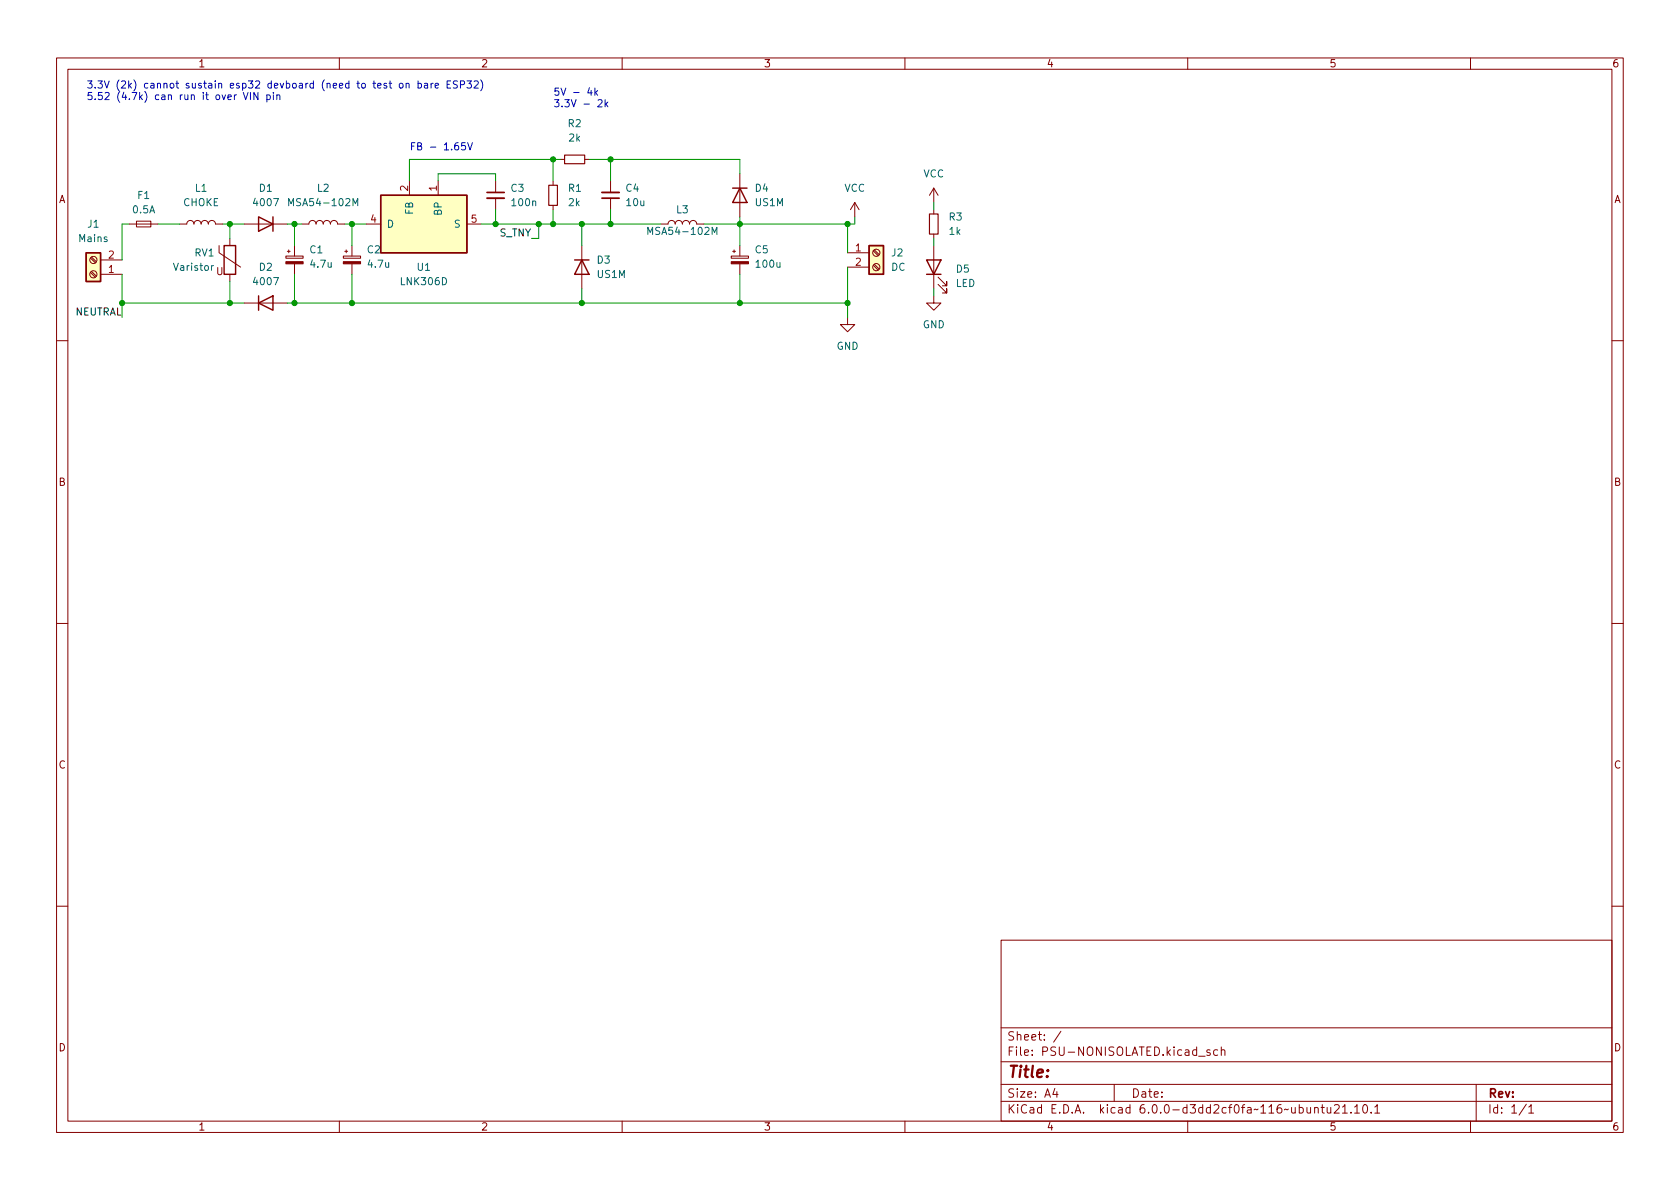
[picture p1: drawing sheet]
<svg xmlns="http://www.w3.org/2000/svg" width="297mm" height="210mm" viewBox="0 0 297 210" stroke-linecap="round" stroke-linejoin="round" font-family="sans-serif">
<g fill="none" stroke="#840000" stroke-width=".18">
<path d="M10 10.2h277v190.1h-277zM12 12.2h273v186.1h-273zM60 10.2v2M110 10.2v2M160 10.2v2M210 10.2v2M260 10.2v2M22.9 39.6h5M24.1 39.1h2.6v1h-2.6zM31.7 39.6h1.3a.64 .64 0 0 1 .7-.6 .64 .64 0 0 1 .6 .6 .64 .64 0 0 1 .6-.6 .64 .64 0 0 1 .7 .6 .64 .64 0 0 1 .6-.6 .64 .64 0 0 1 .6 .6 .64 .64 0 0 1 .7-.6 .64 .64 0 0 1 .6 .6h1.3M43.2 39.6h7.6M53.3 39.6h1.3a.64 .64 0 0 1 .6-.6 .64 .64 0 0 1 .7 .6 .64 .64 0 0 1 .6-.6 .64 .64 0 0 1 .6 .6 .64 .64 0 0 1 .7-.6 .64 .64 0 0 1 .6 .6 .64 .64 0 0 1 .7-.6 .64 .64 0 0 1 .6 .6h1.3"/>
<path d="M64.8 39.6h2.5M72.4 32v2.5M77.5 32v2.5M82.5 39.6h2.6M87.6 32v2M87.6 35v2.1M97.8 32v.8M97.8 36.3v.8M99.1 28.2h.7M103.4 28.2h.7M107.9 32v2M107.9 35v2.1"/>
<path d="M118.1 39.6a.64 .64 0 0 1 .6-.6 .64 .64 0 0 1 .7 .6 .64 .64 0 0 1 .6-.6 .64 .64 0 0 1 .6 .6 .64 .64 0 0 1 .7-.6 .64 .64 0 0 1 .6 .6 .64 .64 0 0 1 .7-.6 .64 .64 0 0 1 .6 .6M130.8 30.7v7.6M151.1 35.8l-.7 1.3M151.1 35.8v2.5M151.1 35.8l.8 1.3M165.1 33.3v2.5M165.1 37.1v.7M165.1 33.3l-.8 1.2M165.1 33.3l.8 1.2M16 45.6l.9 .9M16 48.2l.9 .8M16.2 45.5l.8 .8"/>
<path d="M16.2 48l.8 .8M17.8 48.5h3.8M17.8 46h3.8M38.7 43.4v1.3l3.8 2.5M40.6 42.2v1.2M40.6 48.5v1.3M43.2 53.6h7.6M50.5 45.3h3.1v.4h-3.1zM50.8 44.4h.5M51.1 44.2v.5M52.1 43.4v1.9M52.1 46.7v1.8"/>
<path d="M60.7 45.3h3.1v.4h-3.1zM61 44.4h.5M61.2 44.2v.5M62.2 43.4v1.9M62.2 46.7v1.8M102.9 43.4v7.6M129.3 45.3h3v.4h-3zM129.5 44.4h.5M129.8 44.2v.5M130.8 43.4v1.9M130.8 46.7v1.8M149.9 56.1v1.3h1.2l-1.2 1.3-1.3-1.3h1.3"/>
<path d="M149.9 44.7h3.8M149.9 47.2h3.8M154.4 46.9l.9 .8M154.4 44.4l.9 .8M154.6 46.7l.8 .9M154.6 44.2l.8 .8M165.1 52.3v1.3h1.3l-1.3 1.3-1.3-1.3h1.3M165.1 41.4v.8M165.1 43.4v7.6M165.9 50.3l1.5 1.5v-.8v.8h-.8M165.9 49l1.5 1.5v-.7v.7h-.8M10 60.2h2"/>
<path d="M285 60.2h2M10 110.2h2M285 110.2h2M10 160.2h2M177 166.3h108v32h-108zM285 160.2h2M60 198.3v2M110 198.3v2M160 198.3v2M177 194.8h108M177 191.8h108M177 187.8h108"/>
<path d="M177 181.8h108M186.5 192.5l-.4 1h1M186.9 193v1M187.6 182.4l-1.3 1.9M197 191.8v3M210 198.3v2M211.9 186.8h1.2M213.9 185.7l-.3-.1-.2 .2v.3l.5 .1v.4h-.5M215.3 185.7l-.4-.1-.3 .3v.4l.1 .3h.6M215.9 185.8l.2-.2 .4 .1 .1 .9M215.9 185.1v1.5M232.4 196l.2-.2 .4 .1 .1 .9"/>
<path d="M232.4 195.8v1M233.6 195.8h.5M233.8 195.3v1.3l.3 .2M234.6 195.8l.1 1h.4l.2-.1M235.3 195.8v1M235.9 195.5l.6-.2 .2 .2 .1 .3-.9 1h.9M237.4 195.8l.4-.5v1.5M237.4 196.8h.8M238.9 196.7v.1M239.5 195.8l.4-.5v1.5M239.5 196.8h.9M241.1 195.4l.2-.1a.81 .81 0 0 1 .6 .7 .81 .81 0 0 1-.3 .8h-.2a.81 .81 0 0 1-.5-.6 .81 .81 0 0 1 .2-.8z"/>
<path d="M242.4 196.7v.1M243.1 195.8l.4-.5v1.5M243.1 196.8h.8M260 198.3v2M261 191.8v6.5M269.9 195.3l-1.3 1.9M270.3 195.8l.4-.5v1.5M270.3 196.8h.9"/>
<circle cx="16.5" cy="48.5" r=".63"/>
<circle cx="16.5" cy="46" r=".63"/>
<circle cx="154.9" cy="44.7" r=".63"/>
<circle cx="154.9" cy="47.2" r=".63"/>
</g>
<g fill="#840000" stroke="#840000" stroke-width=".18">
<path d="M50.5 46.3h3.1v.4h-3.1z"/>
<path d="M129.3 46.3h3v.4h-3z"/>
<path d="M60.7 46.3h3.1v.4h-3.1z"/>
</g>
<path d="M97 32.8h1.6v3.5h-1.6zM99.8 27.4h3.6v1.6h-3.6zM164.3 37.8h1.6v3.6h-1.6z" fill="none" stroke="#840000" stroke-width=".2"/>
<path d="M86.1 35h3.1M106.4 34h3.1" fill="none" stroke="#840000" stroke-width=".33"/>
<path d="M86.1 34h3.1M106.4 35h3.1" fill="none" stroke="#840000" stroke-width=".3"/>
<g fill="none" stroke="#840000" stroke-width=".25">
<path d="M45.7 38.3l2.6 1.3-2.6 1.3zM48.3 38.3v2.6M67.3 34.5h15.2v10.2h-15.2zM129.5 33.3h2.6M130.8 33.3l1.3 2.5h-2.6zM15.2 44.7h2.6v5.1h-2.6zM39.6 43.4h2.1v5.1h-2.1zM45.7 53.6l2.6-1.3v2.6zM45.7 52.3v2.6M101.6 46h2.5M102.9 46l1.2 2.5h-2.5zM153.7 43.4h2.5v5.1h-2.5z"/>
<path d="M163.8 46h2.6l-1.3 2.5zM163.8 48.5h2.6"/>
</g>
<path d="M51 36.4v-1.3l.5 .9 .4-.9v1.3M62.4 36.4v-1.3l.4 .9 .5-.9v1.3M37.8 47l-.4 .2M114.5 41.5v-1.3l.5 .9 .4-.9v1.3M125.9 41.5v-1.3l.4 .9 .5-.9v1.3" fill="none" stroke="#006464" stroke-width=".18"/>
<g fill="#ffffc2" stroke="#ffffc2" stroke-width=".18">
<path d="M153.7 43.4h2.5v5.1h-2.5z"/>
<path d="M15.2 44.7h2.6v5.1h-2.6z"/>
<path d="M67.3 34.5h15.2v10.2h-15.2z"/>
</g>
<g fill="none" stroke="#0000c2" stroke-width=".18">
<path d="M43 16.3l.4 1.3 .5-1.3M44.3 16.3v1.3M45.6 16.3v1.3l-.7-1.3v1.3M47.2 16.8h.4l.2 .2-.1 .6h-.5M47.2 16.8v1.2M48.3 16.8v.8M48.9 16.9l.2-.1h.3l.1 .8M48.9 16.8v.8M71.8 14.8l.2-.1 .3 .1v.8M71.8 14.7v.9M73.9 14.8l.4-.1 .2 .3-.1 .5h-.5M73.9 14.3v1.3"/>
<path d="M75.1 14.8h.5v.8M75.6 15l-.4 .1-.2 .2 .2 .3 .4-.1M76.2 14.7v.9M76.6 14.7l-.4 .3M76.9 15.2l.6-.2v-.2l-.4-.1-.2 .2 .1 .6h.5M79.1 14.9h.4M79.7 14.3h-.6v1.3h.6M80.9 14.4l-.5-.1-.2 .1v.4l.6 .2 .1 .3-.3 .3-.5-.1M81.4 15l.6-.1 .1-.2v-.3l-.7-.1v1.3M82.6 14.3h.8l-.5 .5 .4 .1v.6l-.2 .1-.5-.1M83.8 14.4l.5-.1 .3 .4-.8 .9h.8M85 14.1a1.46 1.46 0 0 1 0 2"/>
<path d="M104.2 15.5l-.3 .9h.8M104.5 16v.8M105.2 15.6v1.2M105.3 16.4l.4 .4M105.7 16l-.5 .5M105.7 17.7l.5-.1 .3 .4-.8 .9h.8M107 17.6v1.3M107.1 18.4l.4 .5M107.5 18l-.5 .5M82.3 25.2h-.6l-.1 .6 .2-.1 .4 .1 .1 .2v.4l-.2 .1-.5-.1M82.7 25.2l.4 1.3 .4-1.3"/>
</g>
<g fill="none" stroke="#009600" stroke-width=".18">
<path d="M22.9 39.6h-1.3v6.4M27.9 39.6h3.8M39.4 39.6h3.8M40.6 39.6v2.6M50.8 39.6h2.5M52.1 39.6v3.8M61 39.6h3.8M62.2 39.6v3.8M77.5 32v-1.3h10.1v1.3M85.1 39.6h31.7M87.6 37.1v2.5M95.2 39.6v2.6h-1.2"/>
<path d="M97.8 28.2v3.8M97.8 37.1v2.5M99.1 28.2h-26.7v3.8M102.9 39.6v3.8M104.1 28.2h26.7v2.5M107.9 28.2v3.8M107.9 37.1v2.5M130.8 38.3v5.1M149.9 39.6v5.1M151.1 38.3v1.3h-26.6M165.1 35.8v1.3M21.6 53.6h21.6"/>
<path d="M21.6 48.5v7.6M40.6 49.8v3.8M50.8 53.6h99.1M52.1 48.5v5.1M62.2 48.5v5.1M102.9 51v2.6M130.8 48.5v5.1M149.9 47.2v8.9M165.1 42.2v1.2M165.1 51v1.3"/>
</g>
<g fill="#009600" stroke="#009600" stroke-width=".18">
<circle cx="62.2" cy="39.6" r=".46"/>
<circle cx="87.6" cy="39.6" r=".46"/>
<circle cx="95.2" cy="39.6" r=".46"/>
<circle cx="97.8" cy="39.6" r=".46"/>
<circle cx="97.8" cy="28.2" r=".46"/>
<circle cx="149.9" cy="39.6" r=".46"/>
<circle cx="130.8" cy="39.6" r=".46"/>
<circle cx="102.9" cy="53.6" r=".46"/>
<circle cx="102.9" cy="39.6" r=".46"/>
<circle cx="107.9" cy="39.6" r=".46"/>
<circle cx="130.8" cy="53.6" r=".46"/>
<circle cx="107.9" cy="28.2" r=".46"/>
<circle cx="149.9" cy="53.6" r=".46"/>
<circle cx="40.6" cy="53.6" r=".46"/>
<circle cx="52.1" cy="53.6" r=".46"/>
<circle cx="40.6" cy="39.6" r=".46"/>
<circle cx="52.1" cy="39.6" r=".46"/>
<circle cx="21.6" cy="53.6" r=".46"/>
<circle cx="62.2" cy="53.6" r=".46"/>
</g>
<text font-size="2.8" fill="#840000" x="178" y="190.6">Title:</text>
<g font-size="2.1" fill="#840000">
<text x="178" y="184">Sheet: /</text>
<text x="178" y="186.7">File: PSU-NONISOLATED.kicad_sch</text>
<text x="178" y="196.9">KiCad E.D.A. kicad 6.0.0-d3dd2cf0fa~116~ubuntu21.10.1</text>
<text x="178" y="194.1">Size: A4</text>
<text x="200" y="194.1">Date:</text>
<text x="263" y="194.1">Rev:</text>
<text x="263" y="196.9">Id: 1/1</text>
</g>
<g font-size="1.8" fill="#840000">
<text x="35" y="11.9">1</text>
<text x="85" y="11.9">2</text>
<text x="135" y="11.9">3</text>
<text x="185" y="11.9">4</text>
<text x="235" y="11.9">5</text>
<text x="285" y="11.9">6</text>
<text x="10.3" y="35.9">A</text>
<text x="285.3" y="35.9">A</text>
<text x="38.2" y="48.6">U</text>
<text x="10.3" y="85.9">B</text>
<text x="285.3" y="85.9">B</text>
<text x="10.3" y="135.9">C</text>
<text x="285.3" y="135.9">C</text>
<text x="10.3" y="185.9">D</text>
<text x="285.3" y="185.9">D</text>
<text x="35" y="199.9">1</text>
<text x="85" y="199.9">2</text>
<text x="135" y="199.9">3</text>
<text x="185" y="199.9">4</text>
<text x="235" y="199.9">5</text>
<text x="285" y="199.9">6</text>
</g>
<g font-size="1.8" fill="#0000c2">
<text x="15.2" y="15.6">3.3V (2k) cannot sustain esp32 devboard (need to test on bare ESP32)</text>
<text x="15.2" y="17.7">5.52 (4.7k) can run it over VIN pin</text>
<text x="97.8" y="16.9">5V - 4k</text>
<text x="97.8" y="18.9">3.3V - 2k</text>
<text x="72.4" y="26.6">FB - 1.65V</text>
</g>
<g font-size="1.8" fill="#006464">
<text x="100.5" y="22.5">R2</text>
<text x="100.6" y="25">2k</text>
<text x="24.4" y="35.2">F1</text>
<text x="34.5" y="33.9">L1</text>
<text x="45.9" y="33.9">D1</text>
<text x="56.1" y="33.9">L2</text>
<text x="90.4" y="33.9">C3</text>
<text x="100.5" y="33.9">R1</text>
<text x="110.7" y="33.9">C4</text>
<text x="133.5" y="33.9">D4</text>
<text x="149.3" y="33.9">VCC</text>
<text x="163.2" y="31.4">VCC</text>
<text x="15.5" y="40.3">J1</text>
<text x="23.5" y="37.7">0.5A</text>
<text x="32.4" y="36.4">CHOKE</text>
<text x="45" y="36.4">4007</text>
<text x="51.7" y="36.4">MSA54-102M</text>
<text x="68.3" y="40.3">D</text>
<text x="73" y="37.9" transform="rotate(-90 73 37.9)">FB</text>
<text x="78.1" y="38" transform="rotate(-90 78.1 38)">BP</text>
<text x="80.4" y="40.3">S</text>
<text x="90.6" y="36.4">100n</text>
<text x="100.5" y="36.4">2k</text>
<text x="110.8" y="36.4">10u</text>
<text x="115.2" y="41.5">MSA54-102M</text>
<text x="119.6" y="37.7">L3</text>
<text x="133.6" y="36.4">US1M</text>
<text x="167.8" y="39">R3</text>
<text x="167.9" y="41.5">1k</text>
<text x="14" y="42.8">Mains</text>
<text x="30.9" y="47.9">Varistor</text>
<text x="34.4" y="45.3">RV1</text>
<text x="45.9" y="47.9">D2</text>
<text x="54.8" y="44.8">C1</text>
<text x="55" y="47.3">4.7u</text>
<text x="65" y="44.8">C2</text>
<text x="65.2" y="47.3">4.7u</text>
<text x="73.8" y="47.9">U1</text>
<text x="105.6" y="46.6">D3</text>
<text x="133.5" y="44.8">C5</text>
<text x="133.8" y="47.3">100u</text>
<text x="157.6" y="47.9">DC</text>
<text x="157.7" y="45.3">J2</text>
<text x="45" y="50.4">4007</text>
<text x="71" y="50.4">LNK306D</text>
<text x="105.6" y="49.1">US1M</text>
<text x="168.9" y="50.7">LED</text>
<text x="169.1" y="48.2">D5</text>
<text x="163.1" y="58">GND</text>
<text x="147.9" y="61.8">GND</text>
</g>
<g font-size="1.8" fill="#a90000">
<text x="72.1" y="33.8" transform="rotate(-90 72.1 33.8)">2</text>
<text x="77.2" y="33.8" transform="rotate(-90 77.2 33.8)">1</text>
<text x="65.5" y="39.4">4</text>
<text x="83.3" y="39.4">5</text>
<text x="19.2" y="45.7">2</text>
<text x="151.3" y="44.4">1</text>
<text x="151.3" y="47">2</text>
<text x="19.2" y="48.3">1</text>
</g>
<g font-size="1.8" fill="#0f0f0f">
<text x="88.3" y="41.8">S_TNY</text>
<text x="13.1" y="55.8">NEUTRAL</text>
</g>
</svg>
